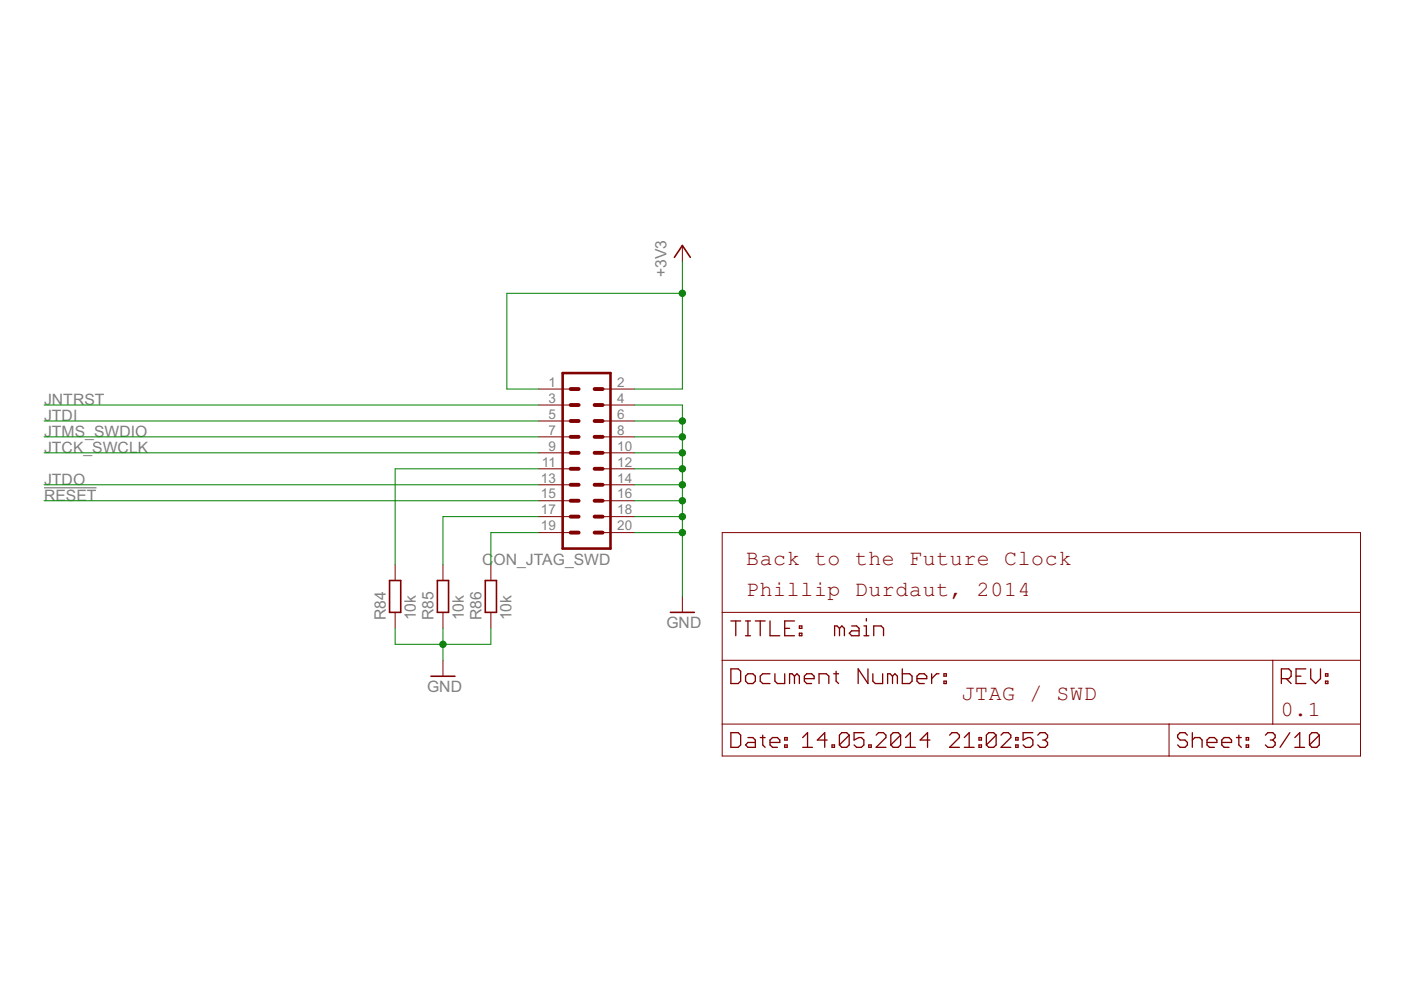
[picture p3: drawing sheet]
<svg xmlns="http://www.w3.org/2000/svg" width="297mm" height="210mm" viewBox="0 0 297 210" stroke-linecap="round" stroke-linejoin="round" font-family="sans-serif">
<path d="M9.3 103.4h11.2" fill="none" stroke="#808080" stroke-width=".25"/>
<path d="M143 54.6l1.7-2.6 1.7 2.6M82.6 123.1h2.4v6.7h-2.4zM92.7 123.1h2.4v6.7h-2.4zM102.9 123.1h2.4v6.7h-2.4zM142.1 129.8h5.1M91.4 143.4h5.1" fill="none" stroke="#800000" stroke-width=".34"/>
<g fill="none" stroke="#800000" stroke-width=".21">
<path d="M144.7 52v3.4M114.2 82.5h6.8M114.2 85.9h6.8M114.2 89.3h6.8M114.2 92.6h6.8M114.2 96h6.8M114.2 99.4h6.8M127.8 82.5h6.7M127.8 85.9h6.7M127.8 89.3h6.7M127.8 92.6h6.7M127.8 96h6.7"/>
<path d="M127.8 99.4h6.7M83.8 119.7v3.4M93.9 119.7v3.4M104.1 119.7v3.4M114.2 102.8h6.8M114.2 106.2h6.8M114.2 109.5h6.8M114.2 112.9h6.8M127.8 102.8h6.7M127.8 106.2h6.7M127.8 109.5h6.7M127.8 112.9h6.7"/>
<path d="M153.1 112.9h135.4v47.4h-135.4zM83.8 129.8v3.4M93.9 129.8v3.4M93.9 140v3.4M104.1 129.8v3.4M144.7 126.4v3.4M153.1 140h135.4M153.1 129.8h135.4M269.9 140v13.5M153.1 153.5h135.4M247.9 153.5v6.8"/>
</g>
<path d="M119.3 79.1h10.1v37.2h-10.1z" fill="none" stroke="#800000" stroke-width=".55"/>
<g fill="none" stroke="#800000" stroke-width=".83">
<path d="M121 96h1.7M121 92.6h1.7M121 89.3h1.7M121 85.9h1.7M121 82.5h1.7M121 99.4h1.7M126.1 96h1.7M126.1 92.6h1.7M126.1 89.3h1.7M126.1 85.9h1.7M126.1 82.5h1.7M126.1 99.4h1.7"/>
<path d="M121 102.8h1.7M121 106.2h1.7M121 109.5h1.7M121 112.9h1.7M126.1 102.8h1.7M126.1 106.2h1.7M126.1 109.5h1.7M126.1 112.9h1.7"/>
</g>
<g fill="none" stroke="#800000" stroke-width=".28">
<path d="M155 131.7h2M156 131.7v3.1M158.1 131.7h1M158.1 134.8h1M158.6 131.7v3.1M160.1 131.7h2.1M161.2 131.7v3.1M163.3 131.7v3.1h2M166.4 133.2h1M168.4 131.7h-2v3.1h2M169.5 134.3h.5v.5h-.5zM169.5 132.7h.5v.5h-.5z"/>
<path d="M178 133.2l-.5-.5h-.5v2.1M178 133.2v1.6M178 133.2l.5-.5 .5 .5v1.6M180.6 132.7h1l.5 .5v1.6h-1.5l-.5-.5 .5-.5h1.5M183.2 134.8h1M183.2 132.7h.5v2.1M183.7 131.1v.6M185.3 134.8v-2.1h1.5l.5 .5v1.6M155 141.8h1.5l.5 .5v2.1l-.5 .5h-1.5zM155 155.3h1.5l.5 .6v2l-.5 .6h-1.5zM158.1 143.4l.5-.5h1l.5 .5v1l-.5 .5h-1l-.5-.5zM158.6 156.4h1l.5 .5v1.6h-1.5l-.5-.6 .5-.5h1.5"/>
<path d="M161.2 156.4h1M161.7 155.9v2l.5 .6M163.3 157.4h2v-.5l-.5-.5h-1l-.5 .5v1l.5 .6h1M163.3 142.9h-1.6l-.5 .5v1l.5 .5h1.6M164.3 142.9v1.5l.5 .5h1.6v-2M166.4 157.9h.5v.6h-.5zM166.4 156.4h.5v.5h-.5zM168.4 143.4l-.5-.5h-.5v2M168.4 143.4l.6-.5 .5 .5v1.5M168.4 143.4v1.5M170.2 158.5h2.1M170.2 156.4l1-1.1v3.2"/>
<path d="M170.5 143.9h2.1v-.5l-.5-.5h-1.1l-.5 .5v1l.5 .5h1.1M173.7 144.9v-2h1.5l.5 .5v1.5M175.4 156.9h-2.1l1.6-1.6v3.2M176.4 157.9h.5v.6h-.5zM176.8 142.9h1M177.3 142.3v2.1l.5 .5M180 155.9v2l-.5 .6h-1l-.5-.6M180 155.9l-.5-.6h-1l-.5 .6v2M180 155.9l-2 2M183.2 155.3h-2.1v1.6l1-.5h.5l.6 .5v1l-.6 .6h-1l-.5-.6M184 141.8v3.1l-2.1-3.1v3.1M184.2 157.9h.5v.6h-.5z"/>
<path d="M185.1 142.9v1.5l.5 .5h1.5v-2M185.8 155.9l.5-.6h1l.5 .6v.5l-2 2.1h2M189.2 143.4l-.5-.5h-.5v2M189.2 143.4v1.5M189.2 143.4l.5-.5 .6 .5v1.5M190.9 155.9v2l-.5 .6h-1l-.5-.6M190.9 155.9l-.5-.6h-1l-.5 .6v2M190.9 155.9l-2 2M191.3 141.8v3.1h1.5l.6-.5v-1l-.6-.5h-1.5M192 158.5h2.1M192 156.4l1-1.1v3.2M194.4 143.9h2.1v-.5l-.5-.5h-1.1l-.5 .5v1l.5 .5h1.1"/>
<path d="M197.2 156.9h-2.1l1.6-1.6v3.2M197.5 142.9v2M199.1 142.9h-.5l-1.1 1M200.1 144.4h.5v.5h-.5zM200.1 142.9h.5v.5h-.5zM201.3 155.9l.5-.6h1.1l.5 .6v.5l-2.1 2.1h2.1M204.4 158.5h2.1M204.4 156.4l1.1-1.1v3.2M207.6 157.9h.5v.6h-.5zM207.6 156.4h.5v.5h-.5zM211.2 155.9v2l-.5 .6h-1.1l-.5-.6M211.2 155.9l-.5-.6h-1.1l-.5 .6v2"/>
<path d="M211.2 155.9l-2.1 2M212.2 155.9l.5-.6h1.1l.5 .6v.5l-2.1 2.1h2.1M215.3 157.9h.6v.6h-.6zM215.3 156.4h.6v.5h-.6zM219 155.3h-2.1v1.6l1.1-.5h.5l.5 .5v1l-.5 .6h-1.1l-.5-.6M220 155.9l.5-.6h1.1l.5 .6v.5l-.5 .5M221.1 156.9h.5M221.6 156.9l.5 .5v.5l-.5 .6h-1.1l-.5-.6M251.8 155.9l-.6-.6h-1l-.5 .6v.5l.5 .5h1l.6 .5v.5l-.6 .6h-1l-.5-.6M252.8 156.9l.5-.5h1.1l.5 .5v1.6M252.8 155.3v3.2M255.9 157.4h2.1v-.5l-.5-.5h-1.1l-.5 .5v1l.5 .6h1.1"/>
<path d="M259 157.4h2.1v-.5l-.5-.5h-1.1l-.5 .5v1l.5 .6h1.1M262.1 156.4h1.1M262.7 155.9v2l.5 .6M264.2 157.9h.5v.6h-.5zM264.2 156.4h.5v.5h-.5zM268.3 155.9l.5-.6h1.1l.5 .6v.5l-.5 .5M269.3 156.9h.6M269.9 156.9l.5 .5v.5l-.5 .6h-1.1l-.5-.6M271.7 143.9h1.5l.5-.5v-1.1l-.5-.5h-1.5v3.1M272.7 143.9l1 1M273.5 155.3l-2.1 3.2M274.5 158.5h2.1"/>
<path d="M274.5 156.4l1.1-1.1v3.2M274.8 143.4h1M276.9 141.8h-2.1v3.1h2.1M277.9 141.8v2.1l1 1 1.1-1v-2.1M279.7 155.9v2l-.5 .6h-1l-.6-.6M279.7 155.9l-.5-.6h-1l-.6 .6v2M279.7 155.9l-2.1 2M281 144.4h.5v.5h-.5zM281 142.9h.5v.5h-.5z"/>
</g>
<g fill="none" stroke="#008000" stroke-width=".21">
<path d="M144.7 55.4v27.1h-10.2M144.7 62.2h-37.2v20.3h6.7M9.3 85.9h104.9M9.3 96h104.9M9.3 89.3h104.9M9.3 92.6h104.9M114.2 99.4h-30.4v20.3M134.5 85.9h10.2v40.5M134.5 96h10.2M134.5 89.3h10.2M134.5 92.6h10.2M134.5 99.4h10.2"/>
<path d="M9.3 102.8h104.9M9.3 106.2h104.9M114.2 109.5h-20.3v10.2M114.2 112.9h-10.1v6.8M134.5 102.8h10.2M134.5 109.5h10.2M134.5 112.9h10.2M134.5 106.2h10.2M83.8 133.2v3.4h20.3v-3.4M93.9 133.2v6.8"/>
</g>
<g fill="#008000" stroke="#008000" stroke-width=".21">
<circle cx="144.7" cy="62.2" r=".68"/>
<circle cx="93.9" cy="136.6" r=".68"/>
<circle cx="144.7" cy="112.9" r=".68"/>
<circle cx="144.7" cy="109.5" r=".68"/>
<circle cx="144.7" cy="106.2" r=".68"/>
<circle cx="144.7" cy="102.8" r=".68"/>
<circle cx="144.7" cy="99.4" r=".68"/>
<circle cx="144.7" cy="96" r=".68"/>
<circle cx="144.7" cy="92.6" r=".68"/>
<circle cx="144.7" cy="89.3" r=".68"/>
</g>
<g font-size="5.1" fill="#800000">
<text x="158.2" y="119.7">Back to the Future Clock</text>
<text x="158.2" y="126.5">Phillip Durdaut, 2014</text>
<text x="203.9" y="148.4">JTAG / SWD</text>
<text x="271.5" y="151.8">0.1</text>
</g>
<g font-size="3.7" fill="#808080">
<text x="141.3" y="58.8" transform="rotate(-90 141.3 58.8)">+3V3</text>
<text x="9.3" y="85.9">JNTRST</text>
<text x="9.3" y="89.3">JTDI</text>
<text x="9.3" y="92.6">JTMS_SWDIO</text>
<text x="9.3" y="96">JTCK_SWCLK</text>
<text x="9.3" y="102.8">JTDO</text>
<text x="9.3" y="106.2">RESET</text>
<text x="102.2" y="119.7">C</text>
<text x="104.6" y="119.7">ON_JTAG_SWD</text>
<text x="81.8" y="131.5" transform="rotate(-90 81.8 131.5)">R84</text>
<text x="88.2" y="131.5" transform="rotate(-90 88.2 131.5)">10k</text>
<text x="91.9" y="131.5" transform="rotate(-90 91.9 131.5)">R85</text>
<text x="98.3" y="131.5" transform="rotate(-90 98.3 131.5)">10k</text>
<text x="102.1" y="131.5" transform="rotate(-90 102.1 131.5)">R86</text>
<text x="108.5" y="131.5" transform="rotate(-90 108.5 131.5)">10k</text>
<text x="141.3" y="133.2">GND</text>
<text x="90.5" y="146.8">GND</text>
</g>
<g font-size="3.2" fill="#808080">
<text x="116.3" y="82">1</text>
<text x="130.9" y="82">2</text>
<text x="116.3" y="85.4">3</text>
<text x="116.3" y="88.8">5</text>
<text x="130.9" y="85.4">4</text>
<text x="130.9" y="88.8">6</text>
<text x="116.3" y="92.2">7</text>
<text x="116.3" y="95.5">9</text>
<text x="130.9" y="92.2">8</text>
<text x="130.9" y="95.5">10</text>
<text x="114.9" y="98.9">11</text>
<text x="130.9" y="98.9">12</text>
<text x="114.7" y="102.3">13</text>
<text x="114.7" y="105.7">15</text>
<text x="130.9" y="102.3">14</text>
<text x="130.9" y="105.7">16</text>
<text x="114.7" y="109.1">17</text>
<text x="114.7" y="112.5">19</text>
<text x="130.9" y="109.1">18</text>
<text x="130.9" y="112.5">20</text>
</g>
</svg>
